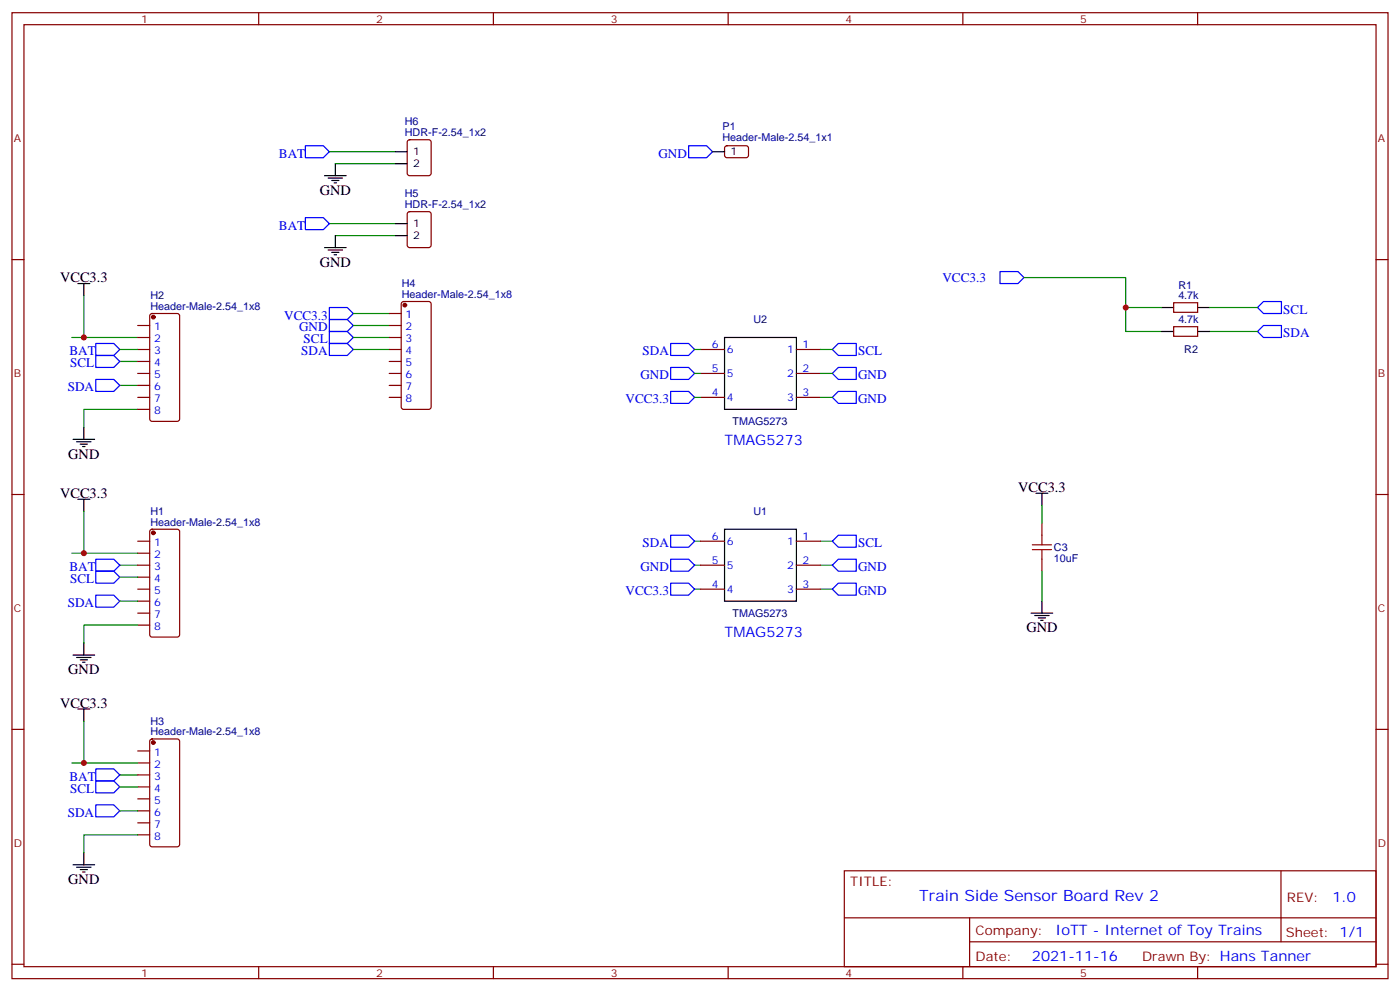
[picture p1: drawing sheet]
<svg xmlns="http://www.w3.org/2000/svg" width="412mm" height="292mm" viewBox="0 0 412 292" stroke-linecap="round" stroke-linejoin="round" font-family="sans-serif">
<g fill="none" stroke="#870000" stroke-width=".35">
<path d="M3.5 3.7h405.4v284.4h-405.4zM7.1 7.3h398.2v277.3h-398.2zM76.2 3.7v3.6M145.3 3.7v3.6M214.5 3.7v3.6M283.6 3.7v3.6M352.8 3.7v3.6M120.2 41.3l.4-.2h5.7l.6 .5 .1 9.4-.5 .7h-5.9l-.6-.4-.1-9.5zM213.7 43.1l.4-.2 6 .1 .4 .6-.1 2.4-.6 .4h-5.9l-.5-.7v-2.1zM3.5 76.4h3.6M120.2 62.5l.4-.2h5.7l.6 .4 .1 9.5-.5 .6-5.9 .1-.6-.5-.1-9.4zM405.3 76.4h3.6"/>
<path d="M40.6 95.8h3.5M40.6 99.3h3.5M44.3 92.5l.5-.2h7.4l.7 .4v30.6l-.4 .7h-7.7l-.6-.4-.1-30.6zM114.7 95.8h3.5M114.7 99.3h3.5M114.7 92.3h3.5M118.4 89l.5-.2h7.4l.6 .4 .1 30.6-.5 .7h-7.6l-.7-.5v-30.5zM345.7 89.1h7.1v2.8h-7.1zM345.7 96.2h7.1v2.8h-7.1zM40.6 102.9h3.5M40.6 106.4h3.5M40.6 109.9h3.5"/>
<path d="M40.6 113.5h3.5M40.6 117h3.5M114.7 102.9h3.5M114.7 106.4h3.5M114.7 109.9h3.5M114.7 113.5h3.5M114.7 117h3.5M206.4 102.9h7M206.4 109.9h7M206.4 117h7M234.6 102.9h7.1M234.6 109.9h7.1"/>
<path d="M234.6 117h7.1M40.6 120.5h3.5M3.5 145.6h3.6M40.6 159.3h3.5M44.3 156l.5-.2h7.4l.7 .4v30.6l-.4 .7h-7.7l-.6-.4-.1-30.6zM206.4 159.3h7M234.6 159.3h7.1M306.9 154v3.6M405.3 145.6h3.6M40.6 166.4h3.5M40.6 173.4h3.5M40.6 162.8h3.5"/>
<path d="M40.6 169.9h3.5M40.6 177h3.5M206.4 166.4h7M206.4 173.4h7M234.6 166.4h7.1M234.6 173.4h7.1M306.9 164.6v3.5M40.6 180.5h3.5M40.6 184h3.5M3.5 214.7h3.6M44.3 217.7l.5-.2h7.4l.7 .5v30.6l-.4 .6-7.7 .1-.6-.5-.1-30.6zM405.3 214.7h3.6"/>
<path d="M40.6 221.1h3.5M40.6 224.6h3.5M40.6 228.1h3.5M40.6 231.6h3.5M40.6 235.2h3.5M40.6 238.7h3.5M40.6 242.2h3.5M40.6 245.7h3.5M248.7 256.3h156.6v28.3h-156.6zM377.3 256.4v20.8M248.7 270.2h156.5M285.6 277.2h119.6"/>
<path d="M285.6 270.2v14.1M3.5 283.8h3.6M76.2 284.6v3.5M145.3 284.6v3.5M214.5 284.6v3.5M283.6 284.6v3.5M352.8 284.6v3.5M405.3 283.8h3.6"/>
</g>
<g fill="none" stroke="#00f" stroke-width=".35">
<path d="M90 42.9h5.2l1.8 1.8-1.8 1.7h-5.2zM202.8 42.9h5.3l1.8 1.8-1.8 1.7h-5.3zM90 64.1h5.2l1.8 1.7-1.8 1.8h-5.2zM294.6 79.9h5.3l1.7 1.8-1.7 1.8h-5.3zM97 90.5h5.3l1.8 1.8-1.8 1.8h-5.3zM97 94.1h5.3l1.8 1.7-1.8 1.8h-5.3zM97 97.6h5.3l1.8 1.7-1.8 1.8h-5.3zM370.4 90.5l1.8-1.7h5.3v3.5h-5.3zM372.2 95.8h5.3v3.5h-5.3l-1.8-1.7zM28.2 111.7h5.3l1.8 1.8-1.8 1.7h-5.3zM28.2 104.6h5.3l1.8 1.8-1.8 1.8h-5.3zM28.2 101.1h5.3l1.8 1.8-1.8 1.7h-5.3z"/>
<path d="M97 101.1h5.3l1.8 1.8-1.8 1.7h-5.3zM197.6 101.1h5.2l1.8 1.8-1.8 1.7h-5.2zM197.6 115.2h5.2l1.8 1.8-1.8 1.7h-5.2zM197.6 108.2h5.2l1.8 1.7-1.8 1.8h-5.2zM246.9 101.1h5.3v3.5h-5.3l-1.7-1.7zM246.9 108.2h5.3v3.5h-5.3l-1.7-1.8zM246.9 115.2h5.3v3.5h-5.3l-1.7-1.7zM197.6 157.6h5.2l1.8 1.7-1.8 1.8h-5.2zM246.9 157.6h5.3v3.5h-5.3l-1.7-1.8zM28.2 164.6h5.3l1.8 1.8-1.8 1.7h-5.3zM28.2 168.1h5.3l1.8 1.8-1.8 1.8h-5.3zM28.2 175.2h5.3l1.8 1.8-1.8 1.7h-5.3z"/>
<path d="M197.6 164.6h5.2l1.8 1.8-1.8 1.7h-5.2zM197.6 171.7h5.2l1.8 1.7-1.8 1.8h-5.2zM246.9 171.7h5.3v3.5h-5.3l-1.7-1.8zM246.9 164.6h5.3v3.5h-5.3l-1.7-1.7zM28.2 226.3h5.3l1.8 1.8-1.8 1.8h-5.3zM28.2 229.9h5.3l1.8 1.7-1.8 1.8h-5.3zM28.2 236.9h5.3l1.8 1.8-1.8 1.8h-5.3z"/>
</g>
<g fill="none" stroke="#008700" stroke-width=".35">
<path d="M97 44.7h19.4M98.8 48.2h17.6M97 65.8h19.4M98.8 69.4h17.6M21.2 99.3h19.4M24.7 87v12.3M104.1 99.3h10.6M104.1 92.3h10.6M104.1 95.8h10.6M301.6 81.7h30v15.9h10.6M331.6 90.5h10.6M356.3 97.6h14.1"/>
<path d="M356.3 90.5h14.1M35.3 113.5h5.3M35.3 106.4h5.3M35.3 102.9h5.3M104.1 102.9h10.6M204.6 102.9h1.8M204.6 109.9h1.8M204.6 117h1.8M241.7 102.9h3.5M241.7 109.9h3.5M241.7 117h3.5M40.6 120.5h-15.9v5.3"/>
<path d="M24.7 150.5v12.3M204.6 159.3h1.8M241.7 159.3h3.5M306.9 148.7v5.3M21.2 162.8h19.4M35.3 166.4h5.3M35.3 169.9h5.3M35.3 177h5.3M204.6 173.4h1.8M204.6 166.4h1.8M241.7 173.4h3.5M241.7 166.4h3.5"/>
<path d="M306.9 168.1v8.9M40.6 184h-15.9v5.3M24.7 212.2v12.4M21.2 224.6h19.4M35.3 228.1h5.3M35.3 231.6h5.3M35.3 238.7h5.3M40.6 245.7h-15.9v5.3"/>
</g>
<g fill="none" stroke="#000" stroke-width=".35">
<path d="M95.6 51.7h6.4M96.7 52.4h4.2M97.7 53.1h2.1M98.4 53.8h.7M98.8 48.2v3.5M116.4 44.7h3.5M116.4 48.2h3.5M209.9 44.7h3.5M95.6 72.9h6.4M96.7 73.6h4.2M97.7 74.3h2.1M98.4 75h.7"/>
<path d="M98.8 69.4v3.5M116.4 65.8h3.5M116.4 69.4h3.5M22.9 83.5h3.6M24.7 83.5v3.5M213.4 99.3h21.2v21.2h-21.2zM342.2 90.5h3.5M342.2 97.6h3.5M352.8 90.5h3.5M352.8 97.6h3.5M21.5 129.3h6.4M22.6 130h4.2"/>
<path d="M23.6 130.7h2.2M24.3 131.4h.7M24.7 125.8v3.5M22.9 147h3.6M24.7 147v3.5M213.4 155.8h21.2v21.2h-21.2zM305.2 145.2h3.5M306.9 145.2v3.5M306.9 177v3.5M21.5 192.8h6.4M22.6 193.5h4.2M23.6 194.2h2.2"/>
<path d="M24.3 194.9h.7M24.7 189.3v3.5M303.7 180.5h6.4M304.8 181.2h4.2M305.9 181.9h2.1M306.6 182.6h.7M22.9 208.7h3.6M24.7 208.7v3.5M21.5 254.6h6.4M22.6 255.3h4.2M23.6 256h2.2M24.3 256.7h.7"/>
<path d="M24.7 251v3.6"/>
</g>
<g fill="#870000" stroke="#870000" stroke-width=".35">
<circle cx="45.2" cy="93.3" r=".53"/>
<circle cx="45.2" cy="156.8" r=".53"/>
<circle cx="45.2" cy="218.6" r=".53"/>
<circle cx="119.2" cy="89.8" r=".53"/>
</g>
<path d="M306.9 157.6v2.8M304.1 161.8h5.6M304.1 160.4h5.6M306.9 161.8v2.8" fill="none" stroke="#a10000" stroke-width=".35"/>
<g fill="#c00">
<circle cx="24.7" cy="99.3" r=".88"/>
<circle cx="24.7" cy="162.8" r=".88"/>
<circle cx="24.7" cy="224.6" r=".88"/>
<circle cx="331.6" cy="90.5" r=".88"/>
</g>
<text font-size="4.6" fill="#00f" x="270.8" y="265.4">Train Side Sensor Board Rev 2</text>
<g font-size="4.2">
<text x="94.2" y="57.4">GND</text>
<text x="17.7" y="83.1">VCC3.3</text>
<text x="94.2" y="78.5">GND</text>
<text x="20.1" y="135">GND</text>
<text x="17.7" y="146.6">VCC3.3</text>
<text x="299.9" y="144.9">VCC3.3</text>
<text x="302.3" y="186.1">GND</text>
<text x="20.1" y="198.5">GND</text>
<text x="17.7" y="208.4">VCC3.3</text>
<text x="20.1" y="260.2">GND</text>
</g>
<g font-size="4.2" fill="#00f">
<text x="213.4" y="131.1">TMAG5273</text>
<text x="213.4" y="187.5">TMAG5273</text>
<text x="392.5" y="265.6">1.0</text>
<text x="310.9" y="275.2">IoTT - Internet of Toy Trains</text>
<text x="304" y="283">2021-11-16</text>
</g>
<g font-size="3.9" fill="#00f">
<text x="82.2" y="46.4">BAT</text>
<text x="193.9" y="46.4">GND</text>
<text x="82.2" y="67.6">BAT</text>
<text x="277.6" y="82.9">VCC3.3</text>
<text x="83.7" y="94.1">VCC3.3</text>
<text x="378" y="92.3">SCL</text>
<text x="88.1" y="97.6">GND</text>
<text x="89.4" y="101.1">SCL</text>
<text x="378" y="99.3">SDA</text>
<text x="20.4" y="104.6">BAT</text>
<text x="88.8" y="104.6">SDA</text>
<text x="189.3" y="104.6">SDA</text>
<text x="252.8" y="104.6">SCL</text>
<text x="20.6" y="108.2">SCL</text>
<text x="188.6" y="111.7">GND</text>
<text x="252.8" y="111.7">GND</text>
<text x="20" y="115.2">SDA</text>
<text x="184.3" y="118.7">VCC3.3</text>
<text x="252.8" y="118.7">GND</text>
<text x="189.3" y="161.1">SDA</text>
<text x="252.8" y="161.1">SCL</text>
<text x="20.4" y="168.1">BAT</text>
<text x="20.6" y="171.7">SCL</text>
<text x="188.6" y="168.1">GND</text>
<text x="252.8" y="168.1">GND</text>
<text x="20" y="178.7">SDA</text>
<text x="184.3" y="175.2">VCC3.3</text>
<text x="252.8" y="175.2">GND</text>
<text x="20.4" y="229.9">BAT</text>
<text x="20.6" y="233.4">SCL</text>
<text x="20" y="240.5">SDA</text>
</g>
<g font-size="3.9" fill="#800">
<text x="250.5" y="260.9">TITLE:</text>
<text x="379.1" y="265.6">REV:</text>
<text x="287.4" y="275.1">Company:</text>
<text x="378.7" y="275.7">Sheet: 1/1</text>
<text x="287.4" y="282.8">Date:</text>
<text x="336.4" y="282.9">Drawn By: Hans Tanner</text>
</g>
<g font-size="3.2" fill="#800">
<text x="41.6" y="6.7">1</text>
<text x="110.8" y="6.7">2</text>
<text x="179.9" y="6.7">3</text>
<text x="249.1" y="6.7">4</text>
<text x="318.2" y="6.7">5</text>
<text x="4.1" y="41.8">A</text>
<text x="405.9" y="41.8">A</text>
<text x="4.1" y="111">B</text>
<text x="405.9" y="111">B</text>
<text x="4.1" y="180.1">C</text>
<text x="405.9" y="180.1">C</text>
<text x="4.1" y="249.3">D</text>
<text x="405.9" y="249.3">D</text>
<text x="41.6" y="287.5">1</text>
<text x="110.8" y="287.5">2</text>
<text x="179.9" y="287.5">3</text>
<text x="249.1" y="287.5">4</text>
<text x="318.2" y="287.5">5</text>
</g>
<g font-size="3.2" fill="#000080">
<text x="119.2" y="40.1">HDR-F-2.54_1x2</text>
<text x="119.3" y="36.9">H6</text>
<text x="212.8" y="41.5">Header-Male-2.54_1x1</text>
<text x="212.8" y="38.3">P1</text>
<text x="119.3" y="58.1">H5</text>
<text x="119.2" y="61.2">HDR-F-2.54_1x2</text>
<text x="44.3" y="88.1">H2</text>
<text x="118.4" y="87.7">Header-Male-2.54_1x8</text>
<text x="118.4" y="84.5">H4</text>
<text x="347.1" y="88.1">4.7k</text>
<text x="347.1" y="84.9">R1</text>
<text x="44.3" y="91.2">Header-Male-2.54_1x8</text>
<text x="221.9" y="95.1">U2</text>
<text x="347.1" y="95.1">4.7k</text>
<text x="348.9" y="104">R2</text>
<text x="215.8" y="125.1">TMAG5273</text>
<text x="44.3" y="154.7">Header-Male-2.54_1x8</text>
<text x="44.3" y="151.6">H1</text>
<text x="221.9" y="151.6">U1</text>
<text x="310.4" y="165.3">10uF</text>
<text x="310.4" y="162.2">C3</text>
<text x="215.8" y="181.5">TMAG5273</text>
<text x="44.3" y="213.3">H3</text>
<text x="44.3" y="216.5">Header-Male-2.54_1x8</text>
</g>
<g font-size="3.2">
<text x="121.7" y="45.7">1</text>
<text x="215.2" y="45.7">1</text>
<text x="121.7" y="49.2">2</text>
<text x="121.7" y="66.9">1</text>
<text x="121.7" y="70.4">2</text>
</g>
<g font-size="3.2" fill="#00f">
<text x="119.5" y="93.7">1</text>
<text x="45.4" y="97.2">1</text>
<text x="45.4" y="100.8">2</text>
<text x="119.5" y="97.2">2</text>
<text x="119.5" y="100.8">3</text>
<text x="45.4" y="104.3">3</text>
<text x="45.4" y="107.8">4</text>
<text x="119.5" y="104.3">4</text>
<text x="119.5" y="107.8">5</text>
<text x="209.6" y="102.5">6</text>
<text x="214.1" y="103.9">6</text>
<text x="231.9" y="103.9">1</text>
<text x="236.4" y="102.5">1</text>
<text x="45.4" y="111.3">5</text>
<text x="119.5" y="111.3">6</text>
<text x="209.6" y="109.6">5</text>
<text x="214.1" y="111">5</text>
<text x="231.9" y="111">2</text>
<text x="236.4" y="109.6">2</text>
<text x="45.4" y="114.9">6</text>
<text x="45.4" y="118.4">7</text>
<text x="119.5" y="114.9">7</text>
<text x="119.5" y="118.4">8</text>
<text x="209.6" y="116.6">4</text>
<text x="214.1" y="118">4</text>
<text x="231.9" y="118">3</text>
<text x="236.4" y="116.6">3</text>
<text x="45.4" y="121.9">8</text>
<text x="45.4" y="160.7">1</text>
<text x="209.6" y="159">6</text>
<text x="214.1" y="160.4">6</text>
<text x="231.9" y="160.4">1</text>
<text x="236.4" y="159">1</text>
<text x="45.4" y="164.3">2</text>
<text x="45.4" y="167.8">3</text>
<text x="209.6" y="166">5</text>
<text x="214.1" y="167.4">5</text>
<text x="231.9" y="167.4">2</text>
<text x="236.4" y="166">2</text>
<text x="45.4" y="171.3">4</text>
<text x="209.6" y="173.1">4</text>
<text x="236.4" y="173.1">3</text>
<text x="45.4" y="174.8">5</text>
<text x="45.4" y="178.4">6</text>
<text x="214.1" y="174.5">4</text>
<text x="231.9" y="174.5">3</text>
<text x="45.4" y="181.9">7</text>
<text x="45.4" y="185.4">8</text>
<text x="45.4" y="222.5">1</text>
<text x="45.4" y="226">2</text>
<text x="45.4" y="229.5">3</text>
<text x="45.4" y="233">4</text>
<text x="45.4" y="236.6">5</text>
<text x="45.4" y="240.1">6</text>
<text x="45.4" y="243.6">7</text>
<text x="45.4" y="247.2">8</text>
</g>
</svg>
